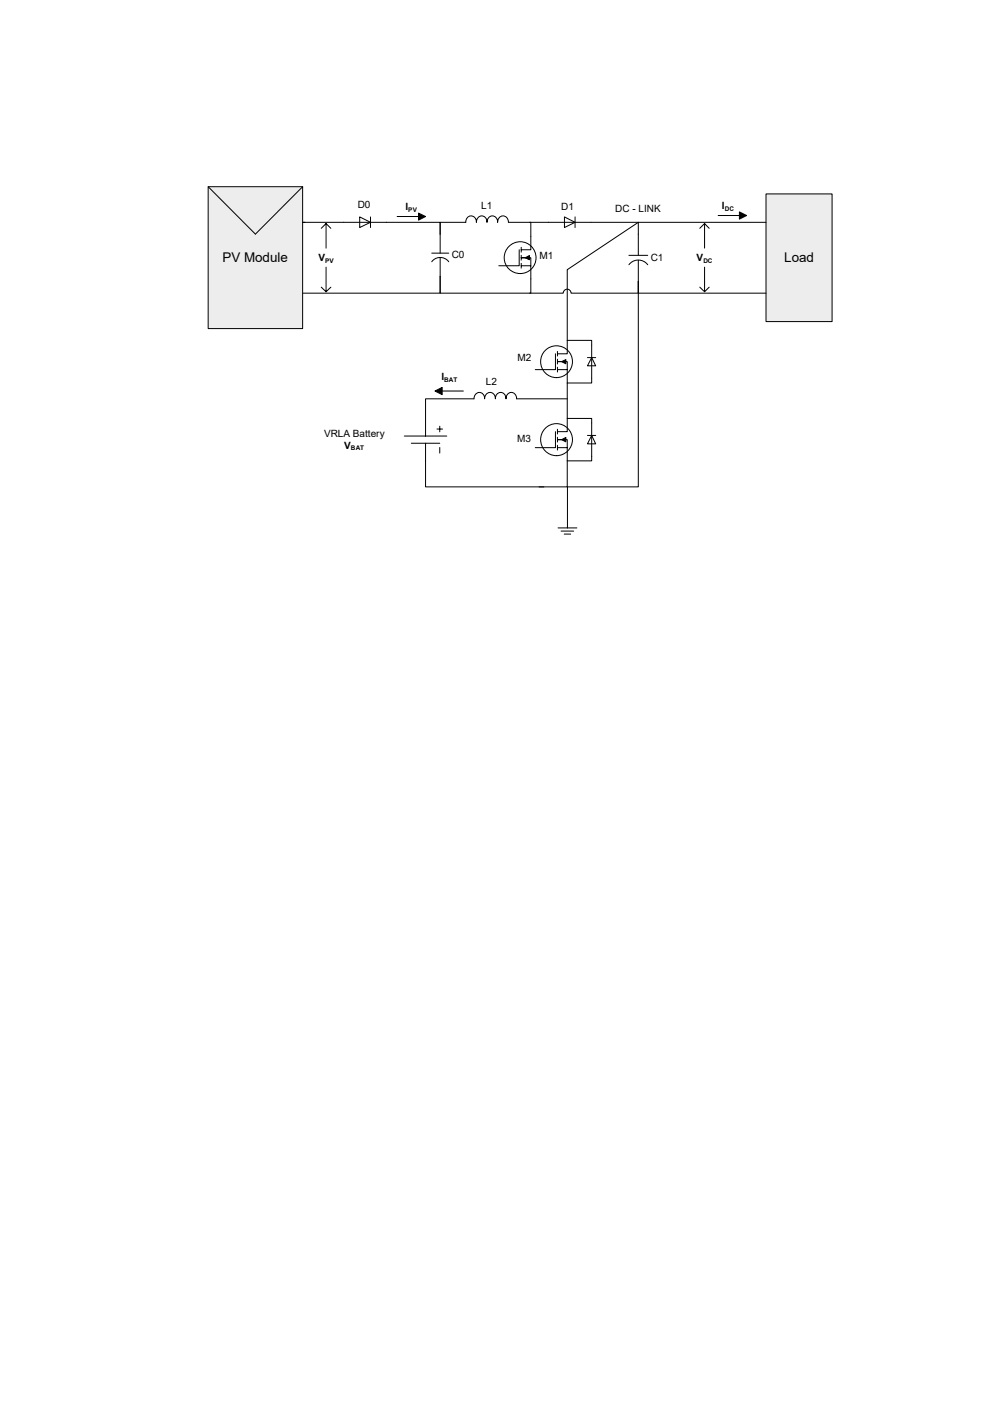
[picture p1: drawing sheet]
<svg xmlns="http://www.w3.org/2000/svg" width="210mm" height="297mm" viewBox="0 0 210 297" stroke-linecap="round" stroke-linejoin="round" font-family="sans-serif">
<path d="M44 39.5h20v30h-20z" fill="#e8eef7"/>
<g fill="none" stroke="#000" stroke-width=".21">
<path d="M44 39.5h20v30h-20zM44 39.5l10 10 10-10M133 56a2.49 2.49 0 0 1 4 0M133 54h4M135 49.5v4.5M135 55v4.5M85.5 92.2h9M87 93.8h6M90 93.8v9.2h25M90 88.5v3.7M92.4 90.8h1.2M93 90.2v1.2"/>
<path d="M93 94.7v1.1"/>
</g>
<path d="M162 41h14v27h-14z" fill="#e8eef7"/>
<path d="M135 59.5v2.5h27M162 41h14v27h-14zM162 47h-27v2.5" fill="none" stroke="#000" stroke-width=".21"/>
<circle cx="110" cy="54.5" r="3.4" fill="#fff"/>
<g fill="none" stroke="#000" stroke-width=".21">
<path d="M109.8 52.8v3.4h-4.3M110.2 56.2h2.1v2.8M110.2 52.3v1M110.2 54v1M110.2 55.7v1M111.1 54.5l.9-.4v.8zM111.9 54.5h-1.7h2.1v1.7M112.3 50v2.8h-2.1"/>
<circle cx="110" cy="54.5" r="3.4"/>
</g>
<path d="M111.1 54.5l.9-.4v.8z" fill="#000"/>
<path d="M76.1 45.9l2.3 1.1-2.3 1.1z" fill="#fff"/>
<path d="M64 47h.5M72.7 47h20.4v2.5M76.1 45.9l2.3 1.1-2.3 1.1zM78.4 45.9v2.2M91.3 55.4a2.24 2.24 0 0 1 3.6 0M91.3 53.6h3.6M93.1 49.5v-2.5h5.4a1.14 1.14 0 0 1 1.1-1.3 1.14 1.14 0 0 1 1.2 1.3 1.14 1.14 0 0 1 1.1-1.3 1.14 1.14 0 0 1 1.1 1.3 1.14 1.14 0 0 1 1.1-1.3 1.14 1.14 0 0 1 1.1 1.3 1.16 1.16 0 0 1 1.2-1.3 1.16 1.16 0 0 1 1.1 1.3h4.8v3M93.1 54.5v7.5h19.2v-3M93.1 49.5v4.1" fill="none" stroke="#000" stroke-width=".21"/>
<path d="M119.4 45.9l2.2 1.1-2.2 1.1z" fill="#fff"/>
<path d="M116 47h9M119.4 45.9l2.2 1.1-2.2 1.1zM121.6 45.9v2.2M109.3 84.4a1.14 1.14 0 0 0-1.2-1.4 1.14 1.14 0 0 0-1.1 1.4 1.14 1.14 0 0 0-1.1-1.4 1.14 1.14 0 0 0-1.1 1.4 1.16 1.16 0 0 0-1.2-1.4 1.16 1.16 0 0 0-1.1 1.4 1.14 1.14 0 0 0-1.1-1.4 1.14 1.14 0 0 0-1.2 1.4h-10.2v4.1" fill="none" stroke="#000" stroke-width=".21"/>
<circle cx="117.7" cy="76.5" r="3.4" fill="#fff"/>
<g fill="none" stroke="#000" stroke-width=".21">
<path d="M117.5 74.8v3.4h-4.3M117.9 78.2h2.1v2.8M117.9 74.3v1M117.9 76v1M117.9 77.7v1M118.8 76.5l.9-.4v.9zM119.6 76.5h-1.7h2.1v1.7M120 72v2.8h-2.1M109.3 84.4h10.7"/>
<circle cx="117.7" cy="76.5" r="3.4"/>
</g>
<path d="M118.8 76.5l.9-.4v.9z" fill="#000"/>
<path d="M125.1 75.6l.9 1.8h-1.8z" fill="#fff"/>
<path d="M112 47h4M125 47h10l-15 10v15h5.1v9h-5.1M124.2 75.6h1.8M125.1 75.6l.9 1.8h-1.8z" fill="none" stroke="#000" stroke-width=".21"/>
<circle cx="117.7" cy="93" r="3.4" fill="#fff"/>
<g fill="none" stroke="#000" stroke-width=".21">
<path d="M117.5 91.3v3.4h-4.3M117.9 94.7h2.1v2.8M117.9 90.8v1M117.9 92.5v1M117.9 94.2v1M118.8 93l.9-.5v1zM119.6 93h-1.7h2.1v1.7M120 88.5v2.8h-2.1"/>
<circle cx="117.7" cy="93" r="3.4"/>
</g>
<path d="M118.8 93l.9-.5v1z" fill="#000"/>
<path d="M125.1 92.1l.9 1.8h-1.8z" fill="#fff"/>
<g fill="none" stroke="#000" stroke-width=".21">
<path d="M64 47h8.7M67.9 48.3l1.1-1 1 1M69 47.3v5.2M69 56.5v5.2M84 45.8h4.5M88.5 45.1l1.5 .7-1.5 .8zM93.1 58.5v3.5h-29.1M148 48.3l1-1 1 1M149 47.3v5.2M149 56.5v5.2M151.9 45.6h4.5M156.4 44.8l1.5 .8-1.5 .8z"/>
<path d="M67.9 60.7l1.1 1 1-1M112 62h7.1a.83 .83 0 0 1 .9-.8 .83 .83 0 0 1 .8 .8h14.2v-2.5v43.5h-15v8.7M148 60.7l1 1 1-1M92 82.7l1.5-.7v1.5zM93.5 82.7h4.5M120 81v7.5h5.1v9h-5.1v5.5h-6M124.2 92.1h1.8M125.1 92.1l.9 1.8h-1.8zM118 111.7h4M118.7 112.4h2.6M119.3 113h1.4"/>
</g>
<path d="M88.5 45.1l1.5 .7-1.5 .8zM156.4 44.8l1.5 .8-1.5 .8zM92 82.7l1.5-.7v1.5z" fill="#000"/>
<g font-size="2.8">
<text x="47.1" y="55.3">PV Module</text>
<text x="165.8" y="55.3">Load</text>
</g>
<g font-size="2.1">
<text x="75.6" y="44">D0</text>
<text x="85.8" y="44.5">I</text>
<text x="101.8" y="44.2">L1</text>
<text x="118.7" y="44.5">D1</text>
<text x="130.1" y="44.8">DC - LINK</text>
<text x="152.7" y="44.2">I</text>
<text x="67.4" y="55.2">V</text>
<text x="95.5" y="54.6">C0</text>
<text x="114.1" y="54.9">M1</text>
<text x="137.6" y="55.1">C1</text>
<text x="147.3" y="55.2">V</text>
<text x="109.5" y="76.4">M2</text>
<text x="93.3" y="80.4">I</text>
<text x="102.7" y="81.4">L2</text>
<text x="68.5" y="92.4">VRLA Battery</text>
<text x="72.8" y="95">V</text>
<text x="109.4" y="93.4">M3</text>
</g>
<g font-size="1.4">
<text x="86.4" y="44.8">PV</text>
<text x="153.3" y="44.5">DC</text>
<text x="68.8" y="55.5">PV</text>
<text x="148.8" y="55.5">DC</text>
<text x="93.9" y="80.7">BAT</text>
<text x="74.2" y="95.3">BAT</text>
</g>
</svg>
